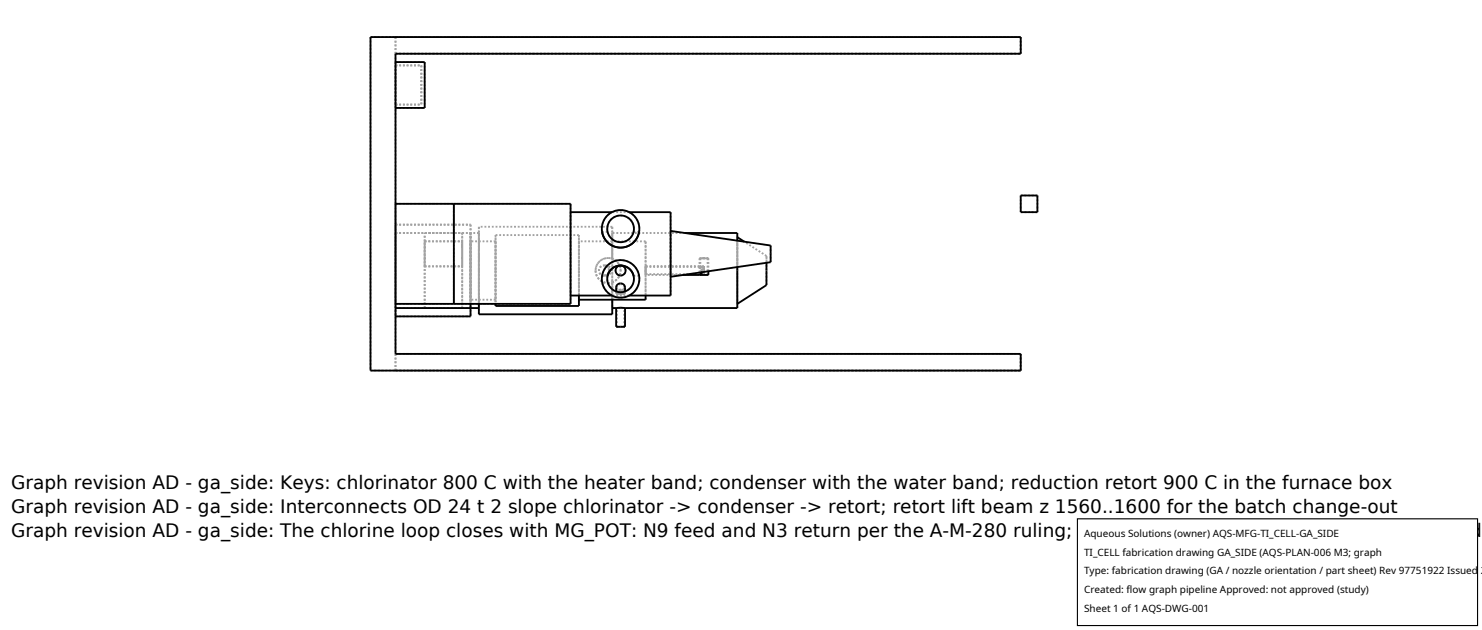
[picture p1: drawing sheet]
<svg xmlns="http://www.w3.org/2000/svg" width="212mm" height="90mm" viewBox="0 0 212 90" stroke-linecap="round" stroke-linejoin="round" font-family="sans-serif">
<g fill="none" stroke="#a0a0a0" stroke-width=".26" stroke-dasharray=".3 .3" stroke-linecap="butt">
<path d="M52.9 5.3v47.6M52.9 5.3h92.9M56.5 7.7v42.8M56.5 5.3v2.4M56.5 8.9v6.5M56.5 8.9h4.2M56.5 15.4h4.2M56.5 7.7h89.3M56.5 5.3h89.3M56.5 9.3v5.6M56.5 9.3h3.7M56.5 14.9h3.7"/>
<path d="M60.2 9.3v5.6M60.7 8.9v6.5M145.8 5.3v2.4M56.5 29.1h8.3M56.5 29.1v14.3M56.5 32.1v13.1M56.5 33.3v10.7M56.5 33.3h10.7M56.5 32.1h10.7M60.7 34.5h4.1M60.7 34.5h5.3M60.7 38h5.3"/>
<path d="M60.7 34.5v3.5M60.7 38h4.1M60.7 38v-3.5M60.7 33.3h5.3M64.8 29.1h16.7M64.8 34.5v-5.4M64.8 29.1v5.4M64.8 34.5h1.2M64.8 38h1.2M64.8 38v5.4M64.8 29.1v14.3M66 34.5v3.5"/>
<path d="M66 38v-3.5M66 33.3v10.7M67.2 33.3v10.1M67.2 33.3v10.7M67.2 38.6v4.2M67.2 34.5v4.1M67.2 38.6v5.4M67.2 33.3v5.3M67.2 32.1v13.1M67.2 32.1v11.9M68.4 38.6v4.8M68.4 32.4v6.2"/>
<path d="M68.4 38.6v5.4M68.4 33.3v5.3M68.4 33.3h-1.2M70.8 38.6v4.2M70.8 34.5v4.1M70.8 38.6v4.8M70.8 33.6v5M70.8 34.5h-3.6M81.5 36.2v6M81.5 36.2v-5.9M81.5 30.3v5.9M81.5 29.1v7.1"/>
<path d="M81.5 36.2v7.2M82.7 38.6v3.6M82.7 33.6v5M82.7 38.6v4.2M82.7 34.5v4.1M82.7 33.6h-11.9M85.1 38.6l.1 .8 .4 .5 .6 .4 .6 .1M86 39.4v1.1l.6 1.1 1 .7 1 .2M86.3 39.3l.5-.2 .2-.5-.3-.5-.5-.2-.5 .3-.2 .5 .3 .5 .5 .1M86.3 39.3l-.6-.2-.2-.5 .3-.5 .6-.2M86.4 39.3h-.1M86.4 39.3l.4-.2 .2-.4-.2-.5-.4-.3"/>
<path d="M86.4 37.9l.6 .2 .3 .5-.1 .3-.2 .3-.6 .1M86.4 37.9l.6 .2 .3 .5-.3 .6-.3 .1h-.3M86.8 39.4h-.8M86.8 33.1h-.8M86.8 33.1l.2 .6 .4 .4 .6 .4 .6 .1M86.8 39.4v.8l.3 .8 .7 .5 .8 .2M87.4 36.9h-.8l-.8 .3-.5 .6-.2 .8M87.4 33.3v3.6M87.4 32.4v4.5M87.4 32.4h-19M87.9 38.6l.2 .5 .5 .2M88.6 39.3l.5-.2 .2-.5"/>
<path d="M88.6 38.6v-.5l-.3-.5-.4-.4-.5-.3M88.7 34.6l.6-.1 .5-.4 .4-.4 .3-.6M89.3 38.6l-.2-.5-.4-.2-.6 .2-.2 .5M89.9 30.3h-2.5M90.5 33.1v-.8l-.3-.8-.7-.5-.8-.2-.9 .2-.7 .5-.3 .7v.9M91.3 39.4h-.8M91.3 39.4l-.4-.9-.5-.7-.8-.5-.9-.2-1 .2-.8 .4-.6 .8-.3 .9M91.3 33.1h-.8M91.3 33.1l-.1-1.1-.5-1.1-.9-.6-1.1-.3-1.1 .2-1 .7-.6 1.1v1.1M92.2 38.6v3.6M92.2 34.5v4.1M92.2 38.6v.7"/>
<path d="M92.2 39.3v-1.3M92.2 38v.6M92.2 38.6v.5M92.2 39.1v-1M92.2 38.1v.5M92.2 34.5h-9.5M95.8 36.2v3.3M95.8 39.5v-6.5M95.8 33v3.2M97.6 39.3h-5.4M97.8 33.3h-10.4M99.9 38l.6 .6"/>
<path d="M99.9 36.9h1.3M99.9 39.3h1.3M99.9 39.1l.3-.5-.3-.5M99.9 38.1l.3 .5M99.9 38h-7.7M99.9 36.9v1.1M99.9 38.1h-7.7M99.9 39.1h-7.7M99.9 38.1v1M100 39.3h1.1M100 39.3h-.1M100 39.3l.5-.3"/>
<path d="M100 38.1l.5 .5M100 38l.5 .3M100 36.9h1.1M100 38.1v1M100 36.9v1.1M100.2 38.6l-.3 .5M100.3 38.9l.2-.3M100.5 38.6l-.6-.6M100.5 38.6l-.6 .7M100.5 36.9h-.6M100.5 39.3h-.5M100.5 39l-.5 .3"/>
<path d="M100.5 39v.3M100.5 39.3v-.3M100.5 39v-.4M100.5 38.6v.5M100.5 39.1v-.5M100.5 38.6v.4M100.5 38.6l-.5 .5M100.5 38.6l-.5-.5M100.5 38.6v-.5M100.5 38.1v.5M100.5 38.3v-.3M100.5 38v.3"/>
<path d="M100.5 38.3v.3M100.5 38.6v-.3M100.5 38.3l-.5-.3M100.5 36.9h-.5M100.5 39.1h-.5M100.5 38.1h-.5M100.5 38h-.5M101.1 39.3h-.6M101.1 36.9h-.6M101.1 36.9v2.4M101.2 36.9h-.7M101.2 36.9v1.8"/>
<path d="M105.3 34.4v3.7M105.3 38.6v4.8M105.3 33.9v4.7M109.5 36.5v1M109.5 36.5l-3.2-2M110.1 37.4v-2.3M145.8 27.9h2.4M145.8 30.3h2.4M145.8 27.9v2.4M148.2 27.9v2.4M56.5 43.4h8.3M56.5 50.5v2.4"/>
<path d="M56.5 44h10.7M56.5 45.2h10.7M56.5 50.5h89.3M56.5 52.9h89.3M60.7 44v-10.7M60.7 44h5.3M64.8 43.4v-5.4M64.8 43.4h16.7M66 44v-10.7M67.2 42.8v-8.3M67.2 44v-10.7M68.4 44.9v-12.5"/>
<path d="M68.4 44v-10.7M70.8 42.8v-8.3M70.8 43.7v-10.1M70.8 42.8h-3.6M81.5 42.2v-6M82.7 43.7v-10.1M82.7 42.8v-8.3M86.8 40.4l.7-.1 .6-.4 .4-.6 .1-.7-.1-.7-.4-.5-.6-.4-.7-.2-.7 .2-.5 .4-.4 .6-.1 .7 .1 .6 .4 .6 .6 .4 .6 .1M86.8 40.4l.6-.1M87.4 40.3l.5-.2 .4-.4 .3-.5v-.6M87.4 40.3v3.7M87.4 44v-10.7"/>
<path d="M87.4 40.3v2.5M87.4 44.9v-12.5M88 41l.2 .3 .4 .1 .5-.1 .2-.3M88 41.7l.2-.2 .4-.1 .5 .1 .2 .2M88 41.9h1.3M88 44h.5M88 46.7h1.3M88 41.9v-.2M88 41.9v-.3M88.1 41.9h1.1M88.1 41.7l.2-.2 .3-.1 .4 .1 .2 .2M88.1 41l.1 .2 .4 .2 .4-.1 .2-.3"/>
<path d="M88.1 46.7h1.1M88.1 44h1.1M88.1 41.9v-.2M88.1 41.9v-.9M88.1 46.7v-2.7M88.3 41.9l-.3-.2M88.3 41.9h-.3M88.6 43.9l.7 .1M88.6 42.5l1.1-.2 1-.7 .5-1.1 .1-1.1M88.6 41.7l.9-.2 .6-.5 .4-.8v-.8M88.6 41.9h-.5M88.6 41.9l-.3-.1-.2-.1"/>
<path d="M88.6 41.9h-.6M88.6 40.6l-.3 .1-.2 .3M88.6 46.7h-.5M88.6 44h-.5M89 41.9h-.7M89.2 41.9h-.6M89.2 41.7l-.2 .1-.4 .1M89.2 41l-.2-.3-.4-.1M89.2 46.7h-.6M89.2 44h-.6M89.2 41.9v-.2M89.2 41.9v-.9"/>
<path d="M89.2 46.7v-2.7M89.2 44h-1.1M89.3 41.7l-.3 .2M89.3 41.9h-.3M89.3 41.9h-.7M89.3 41.9v-.2M89.3 41.9v-.3M89.9 42.2h-2.5M92.2 42.8v-8.3M95.8 42.2v-11.9M105.3 44v-10.7M105.3 43.4v-9.5"/>
<path d="M109.5 40.7v-4.2M145.8 50.5v2.4M145.8 52.9h-92.9"/>
</g>
<g fill="none" stroke="#000" stroke-width=".26">
<path d="M52.9 5.3h92.9v2.4h-89.3v42.8h89.3v2.4h-92.9zM56.5 8.9h4.2v6.5h-4.2M56.5 29.1h25v14.3h-25M64.8 29.1v14.3M81.5 30.3h5.9M86 33.1l.3 .9 .6 .7 .8 .5 .9 .2M86.8 39.4l.2-.6 .4-.5 .6-.3 .6-.1 .6 .1 .6 .3 .4 .4 .3 .7M88.6 34.6h.1M89.9 30.3h5.9v11.9h-5.9M91.3 33.1l-.4 .9-.5 .7-.8 .5-1 .2M95.8 33l14.3 2.1v2.3l-14.3 2.1M97.8 33.3h7.5v1.1"/>
<path d="M100.3 38.9l-.4 .4M101.2 38.7v.6h-3.6M105.3 38.1v5.9h-16M105.3 33.9l1 .6M109.5 37.5v3.2l-4.2 2.7M145.8 27.9h2.4v2.4h-2.4zM56.5 44h11.9M67.2 43.4v1.8h-10.7M81.5 42.2h5.9M82.7 42.2v1.5h-11.9v-.3M87.4 44h.6M87.4 42.8v2.1h-19v-1.5"/>
<path d="M88 41.6l.1-.8 .2-.2 .3-.1 .4 .1 .2 .2 .1 .8M88 44v2.7h1.3v-2.7M88.6 43.9l-.1 .1M88.6 43.9l-.6 .1M88.6 43.9l.7 .1M92.2 42.2v.6h-9.5"/>
<circle cx="88.6" cy="39.8" r="1.9"/>
<circle cx="88.6" cy="32.7" r="1.9"/>
<circle cx="88.6" cy="39.8" r="2.68"/>
<circle cx="88.6" cy="38.6" r=".71"/>
<circle cx="88.6" cy="32.7" r="2.68"/>
</g>
<path d="M153.9 74.1h57.1v15.2h-57.1z" fill="#fff" stroke="#000" stroke-width=".16"/>
<g font-size="2.6">
<text x="1.6" y="69.8">Graph revision AD - ga_side: Keys: chlorinator 800 C with the heater band; condenser with the water band; reduction retort 900 C in the furnace box</text>
<text x="1.6" y="73.3">Graph revision AD - ga_side: Interconnects OD 24 t 2 slope chlorinator -&gt; condenser -&gt; retort; retort lift beam z 1560..1600 for the batch change-out</text>
<text x="1.6" y="76.7">Graph revision AD - ga_side: The chlorine loop closes with MG_POT: N9 feed and N3 return per the A-M-280 ruling; general tolerance ISO 2768-m unless noted</text>
</g>
<g font-size="1.4">
<text x="154.8" y="76.6">Aqueous Solutions (owner) AQS-MFG-TI_CELL-GA_SIDE</text>
<text x="154.8" y="79.3">TI_CELL fabrication drawing GA_SIDE (AQS-PLAN-006 M3; graph</text>
<text x="154.8" y="82">Type: fabrication drawing (GA / nozzle orientation / part sheet) Rev 97751922 Issued 2</text>
<text x="154.8" y="84.7">Created: flow graph pipeline Approved: not approved (study)</text>
<text x="154.8" y="87.4">Sheet 1 of 1 AQS-DWG-001</text>
</g>
</svg>
